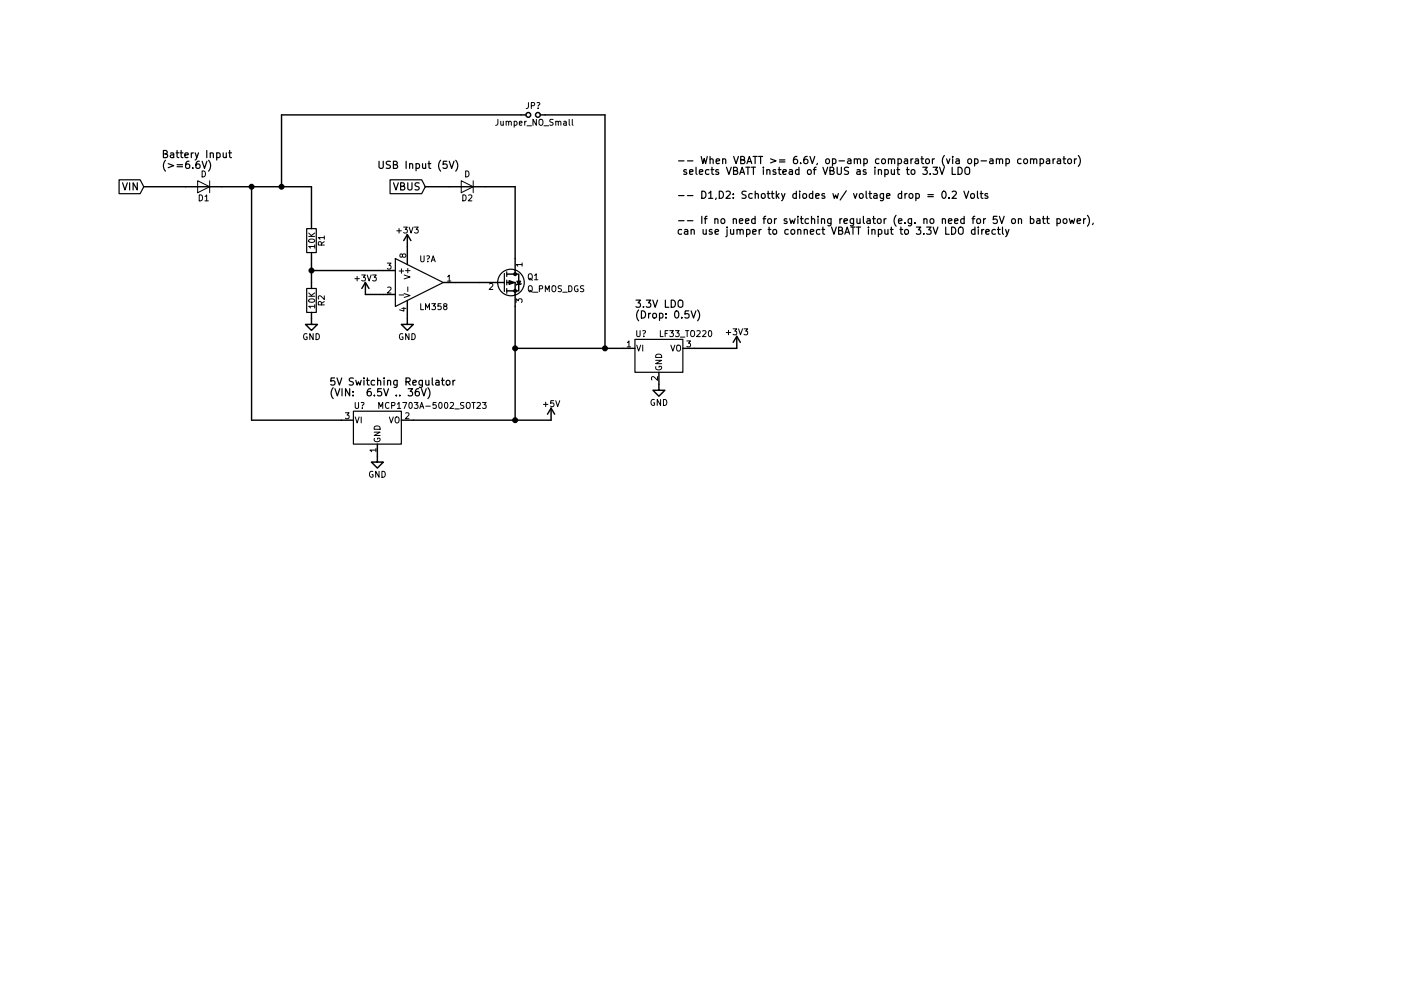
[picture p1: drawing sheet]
EESchema Schematic File Version 2
LIBS:power
LIBS:device
LIBS:switches
LIBS:relays
LIBS:motors
LIBS:transistors
LIBS:conn
LIBS:linear
LIBS:regul
LIBS:74xx
LIBS:cmos4000
LIBS:adc-dac
LIBS:memory
LIBS:xilinx
LIBS:microcontrollers
LIBS:dsp
LIBS:microchip
LIBS:analog_switches
LIBS:motorola
LIBS:texas
LIBS:intel
LIBS:audio
LIBS:interface
LIBS:digital-audio
LIBS:philips
LIBS:display
LIBS:cypress
LIBS:siliconi
LIBS:opto
LIBS:atmel
LIBS:contrib
LIBS:valves
EELAYER 25 0
EELAYER END
$Descr A4 11693 8268
encoding utf-8
Sheet 1 1
Title ""
Date ""
Rev ""
Comp ""
Comment1 ""
Comment2 ""
Comment3 ""
Comment4 ""
$EndDescr
$Comp
L D D1
U 1 1
P 1700 1550
F 0 "D1" H 1700 1650 50  0000 C CNN
F 1 "D" H 1700 1450 50  0000 C CNN
F 2 "" H 1700 1550 50  0001 C CNN
F 3 "" H 1700 1550 50  0001 C CNN
	1    1700 1550
	-1   0    0    1   
$EndComp
Text GLabel 1200 1550 0    60   Input ~ 0
VIN
Wire Wire Line
	2600 1550 2600 1850
$Comp
L R R1
U 1 1
P 2600 2000
F 0 "R1" V 2680 2000 50  0000 C CNN
F 1 "10K" V 2600 2000 50  0000 C CNN
F 2 "" V 2530 2000 50  0001 C CNN
F 3 "" H 2600 2000 50  0001 C CNN
	1    2600 2000
	1    0    0    -1  
$EndComp
$Comp
L R R2
U 1 1
P 2600 2500
F 0 "R2" V 2680 2500 50  0000 C CNN
F 1 "10K" V 2600 2500 50  0000 C CNN
F 2 "" V 2530 2500 50  0001 C CNN
F 3 "" H 2600 2500 50  0001 C CNN
	1    2600 2500
	1    0    0    -1  
$EndComp
Wire Wire Line
	2600 2150 2600 2350
Wire Wire Line
	2600 2250 3200 2250
Connection ~ 2600 2250
$Comp
L LM358 U?
U 1 1
P 3500 2350
F 0 "U?" H 3500 2550 50  0000 L CNN
F 1 "LM358" H 3500 2150 50  0000 L CNN
F 2 "" H 3500 2350 50  0001 C CNN
F 3 "" H 3500 2350 50  0001 C CNN
	1    3500 2350
	1    0    0    -1  
$EndComp
$Comp
L +3V3 #PWR?
U 1 1
P 3050 2450
F 0 "#PWR?" H 3050 2300 50  0001 C CNN
F 1 "+3V3" H 3050 2590 50  0000 C CNN
F 2 "" H 3050 2450 50  0001 C CNN
F 3 "" H 3050 2450 50  0001 C CNN
	1    3050 2450
	1    0    0    -1  
$EndComp
Wire Wire Line
	3050 2450 3200 2450
$Comp
L GND #PWR?
U 1 1
P 3400 2650
F 0 "#PWR?" H 3400 2400 50  0001 C CNN
F 1 "GND" H 3400 2500 50  0000 C CNN
F 2 "" H 3400 2650 50  0001 C CNN
F 3 "" H 3400 2650 50  0001 C CNN
	1    3400 2650
	1    0    0    -1  
$EndComp
$Comp
L GND #PWR?
U 1 1
P 2600 2650
F 0 "#PWR?" H 2600 2400 50  0001 C CNN
F 1 "GND" H 2600 2500 50  0000 C CNN
F 2 "" H 2600 2650 50  0001 C CNN
F 3 "" H 2600 2650 50  0001 C CNN
	1    2600 2650
	1    0    0    -1  
$EndComp
$Comp
L +3V3 #PWR?
U 1 1
P 3400 2050
F 0 "#PWR?" H 3400 1900 50  0001 C CNN
F 1 "+3V3" H 3400 2190 50  0000 C CNN
F 2 "" H 3400 2050 50  0001 C CNN
F 3 "" H 3400 2050 50  0001 C CNN
	1    3400 2050
	1    0    0    -1  
$EndComp
$Comp
L Q_PMOS_DGS Q1
U 1 1
P 4200 2350
F 0 "Q1" H 4400 2400 50  0000 L CNN
F 1 "Q_PMOS_DGS" H 4400 2300 50  0000 L CNN
F 2 "" H 4400 2450 50  0001 C CNN
F 3 "" H 4200 2350 50  0001 C CNN
	1    4200 2350
	1    0    0    -1  
$EndComp
Wire Wire Line
	3800 2350 4000 2350
Wire Wire Line
	4300 2150 4300 1550
Text GLabel 3550 1550 0    60   Input ~ 0
VBUS
Wire Wire Line
	4300 2900 5200 2900
$Comp
L LF33_TO220 U?
U 1 1
P 5500 2900
F 0 "U?" H 5350 3025 50  0000 C CNN
F 1 "LF33_TO220" H 5500 3025 50  0000 L CNN
F 2 "TO_SOT_Packages_THT:TO-220_Vertical" H 5500 3125 50  0001 C CIN
F 3 "" H 5500 2850 50  0001 C CNN
	1    5500 2900
	1    0    0    -1  
$EndComp
$Comp
L GND #PWR?
U 1 1
P 5500 3200
F 0 "#PWR?" H 5500 2950 50  0001 C CNN
F 1 "GND" H 5500 3050 50  0000 C CNN
F 2 "" H 5500 3200 50  0001 C CNN
F 3 "" H 5500 3200 50  0001 C CNN
	1    5500 3200
	1    0    0    -1  
$EndComp
Wire Wire Line
	5800 2900 6150 2900
$Comp
L +3V3 #PWR?
U 1 1
P 6150 2900
F 0 "#PWR?" H 6150 2750 50  0001 C CNN
F 1 "+3V3" H 6150 3040 50  0000 C CNN
F 2 "" H 6150 2900 50  0001 C CNN
F 3 "" H 6150 2900 50  0001 C CNN
	1    6150 2900
	1    0    0    -1  
$EndComp
Text Notes 5300 2650 0    60   ~ 0
3.3V LDO\n(Drop: 0.5V)
Text Notes 3150 1400 0    60   ~ 0
USB Input (5V)
Text Notes 1350 1400 0    60   ~ 0
Battery Input\n(>=6.6V)
Connection ~ 4300 2900
$Comp
L +5V #PWR?
U 1 1
P 4600 3500
F 0 "#PWR?" H 4600 3350 50  0001 C CNN
F 1 "+5V" H 4600 3640 50  0000 C CNN
F 2 "" H 4600 3500 50  0001 C CNN
F 3 "" H 4600 3500 50  0001 C CNN
	1    4600 3500
	1    0    0    -1  
$EndComp
$Comp
L MCP1703A-5002_SOT23 U?
U 1 1
P 3150 3500
F 0 "U?" H 3000 3625 50  0000 C CNN
F 1 "MCP1703A-5002_SOT23" H 3150 3625 50  0000 L CNN
F 2 "TO_SOT_Packages_SMD:SOT-23" H 3150 3700 50  0001 C CNN
F 3 "" H 3150 3450 50  0001 C CNN
	1    3150 3500
	1    0    0    -1  
$EndComp
Text Notes 2750 3300 0    60   ~ 0
5V Switching Regulator\n(VIN:  6.5V .. 36V)
$Comp
L D D2
U 1 1
P 3900 1550
F 0 "D2" H 3900 1650 50  0000 C CNN
F 1 "D" H 3900 1450 50  0000 C CNN
F 2 "" H 3900 1550 50  0001 C CNN
F 3 "" H 3900 1550 50  0001 C CNN
	1    3900 1550
	-1   0    0    1   
$EndComp
Wire Wire Line
	4300 1550 4050 1550
Wire Wire Line
	3750 1550 3550 1550
Wire Wire Line
	1550 1550 1200 1550
Wire Wire Line
	1850 1550 2600 1550
Connection ~ 2100 1550
Wire Wire Line
	2100 1550 2100 3500
Wire Wire Line
	2100 3500 2850 3500
Wire Wire Line
	3450 3500 4600 3500
Wire Wire Line
	4300 2550 4300 3500
Connection ~ 4300 3500
$Comp
L GND #PWR?
U 1 1
P 3150 3800
F 0 "#PWR?" H 3150 3550 50  0001 C CNN
F 1 "GND" H 3150 3650 50  0000 C CNN
F 2 "" H 3150 3800 50  0001 C CNN
F 3 "" H 3150 3800 50  0001 C CNN
	1    3150 3800
	1    0    0    -1  
$EndComp
Text Notes 5650 1650 0    60   ~ 0
-- D1,D2: Schottky diodes w/ voltage drop = 0.2 Volts
Text Notes 5650 1450 0    60   ~ 0
-- When VBATT >= 6.6V, op-amp comparator (via op-amp comparator)\n selects VBATT instead of VBUS as input to 3.3V LDO
Wire Wire Line
	2350 1550 2350 950 
Wire Wire Line
	2350 950  4350 950 
Connection ~ 2350 1550
Wire Wire Line
	5050 950  5050 2900
Wire Wire Line
	4550 950  5050 950 
Connection ~ 5050 2900
$Comp
L Jumper_NO_Small JP?
U 1 1
P 4450 950
F 0 "JP?" H 4450 1030 50  0000 C CNN
F 1 "Jumper_NO_Small" H 4460 890 50  0000 C CNN
F 2 "" H 4450 950 50  0001 C CNN
F 3 "" H 4450 950 50  0001 C CNN
	1    4450 950 
	1    0    0    -1  
$EndComp
Text Notes 5650 1950 0    60   ~ 0
-- If no need for switching regulator (e.g. no need for 5V on batt power),\ncan use jumper to connect VBATT input to 3.3V LDO directly
$EndSCHEMATC
